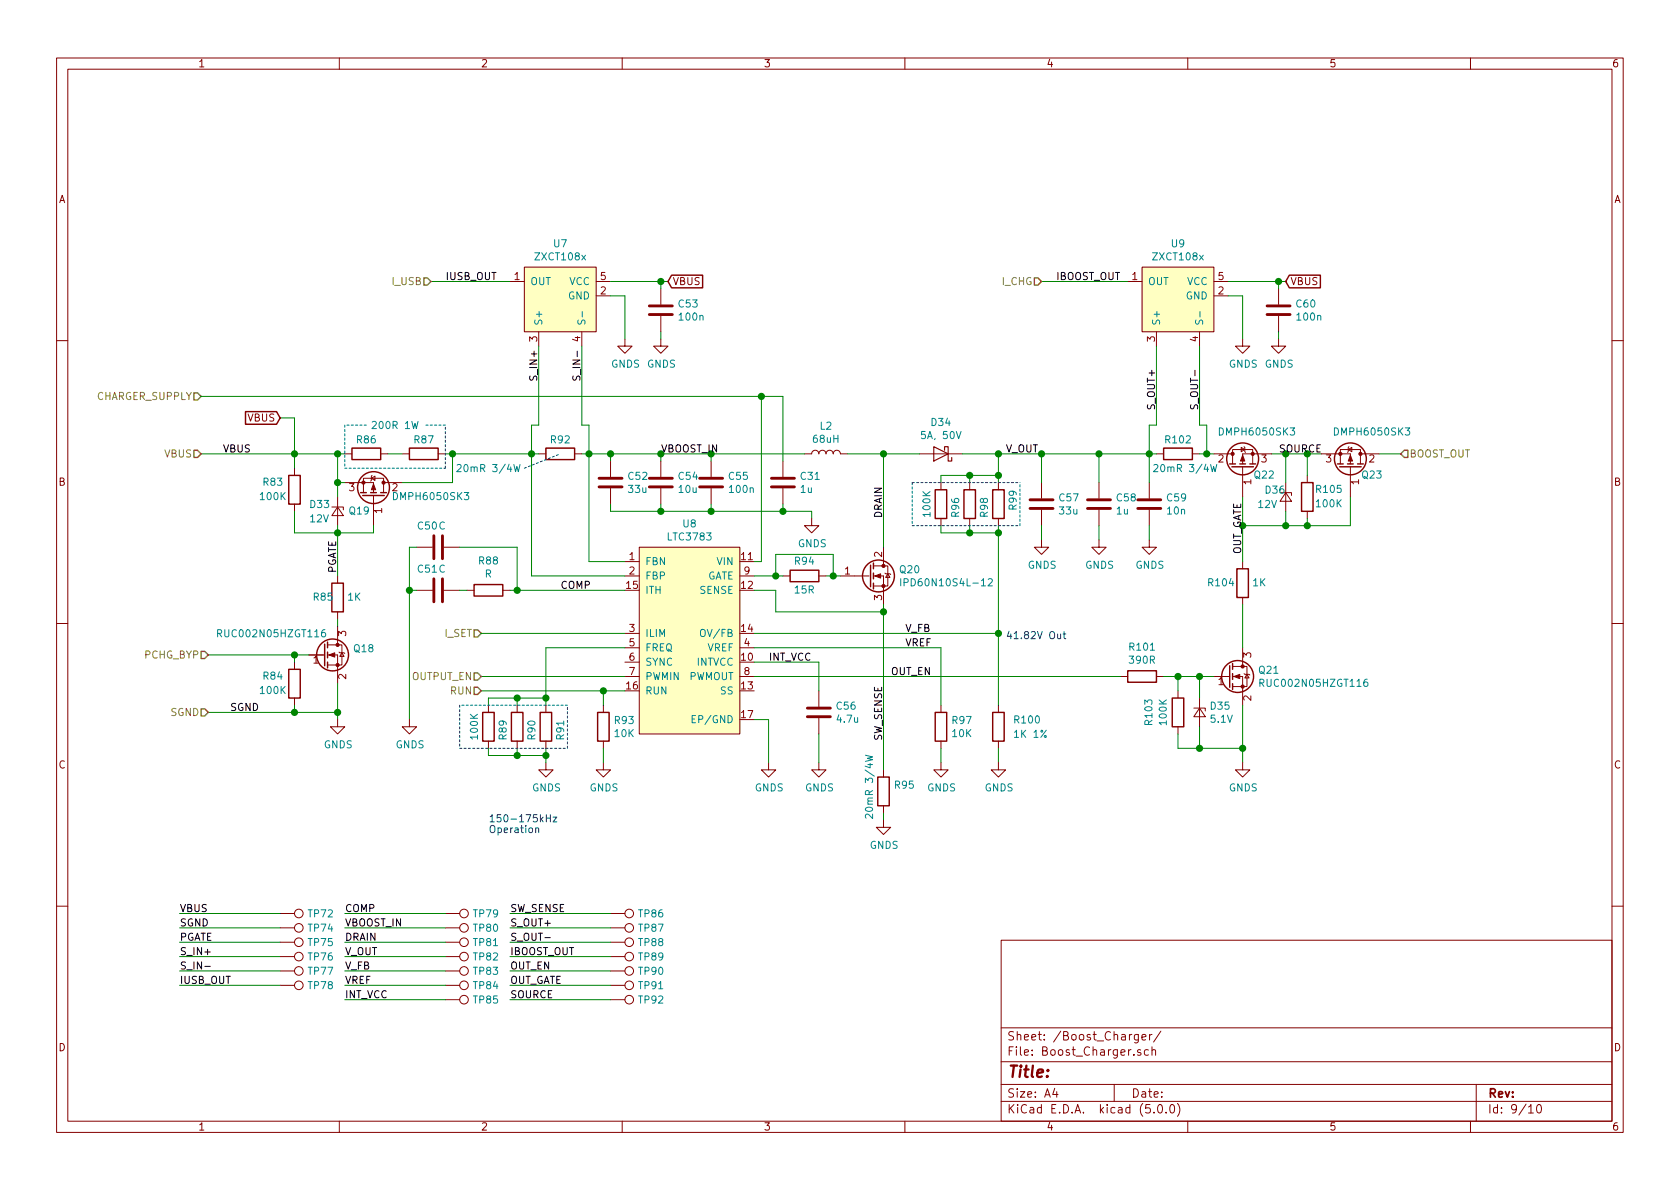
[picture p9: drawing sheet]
EESchema Schematic File Version 4
LIBS:FusIon Pack-cache
EELAYER 26 0
EELAYER END
$Descr A4 11693 8268
encoding utf-8
Sheet 9 10
Title ""
Date ""
Rev ""
Comp ""
Comment1 ""
Comment2 ""
Comment3 ""
Comment4 ""
$EndDescr
$Comp
L Regulator_Controller:LTC3783 U8
U 1 1
P 4750 4300
F 0 "U8" H 4800 4965 50  0000 C CNN
F 1 "LTC3783" H 4800 4874 50  0000 C CNN
F 2 "Package_SO:TSSOP-16-1EP_4.4x5mm_P0.65mm" H 4650 4400 50  0001 C CNN
F 3 "" H 4650 4400 50  0001 C CNN
	1    4750 4300
	1    0    0    -1  
$EndComp
$Comp
L Device:R R93
U 1 1
P 4200 5050
F 0 "R93" H 4270 5096 50  0000 L CNN
F 1 "10K" H 4270 5005 50  0000 L CNN
F 2 "Resistor_SMD:R_0805_2012Metric_Pad1.15x1.40mm_HandSolder" V 4130 5050 50  0001 C CNN
F 3 "~" H 4200 5050 50  0001 C CNN
	1    4200 5050
	1    0    0    -1  
$EndComp
Wire Wire Line
	3350 4800 4200 4800
Wire Wire Line
	4200 4900 4200 4800
Connection ~ 4200 4800
Wire Wire Line
	4200 4800 4350 4800
Text HLabel 3350 4800 0    50   Input ~ 0
RUN
Wire Wire Line
	3350 4700 4350 4700
Text HLabel 3350 4700 0    50   Input ~ 0
OUTPUT_EN
$Comp
L Device:C C56
U 1 1
P 5700 4950
F 0 "C56" H 5815 4996 50  0000 L CNN
F 1 "4.7u" H 5815 4905 50  0000 L CNN
F 2 "Capacitor_SMD:C_0805_2012Metric_Pad1.15x1.40mm_HandSolder" H 5738 4800 50  0001 C CNN
F 3 "~" H 5700 4950 50  0001 C CNN
	1    5700 4950
	1    0    0    -1  
$EndComp
Wire Wire Line
	5250 4600 5700 4600
Wire Wire Line
	5700 4600 5700 4800
$Comp
L Transistor_FET:IPD60N10S4L-12 Q20
U 1 1
P 6050 4000
F 0 "Q20" H 6255 4046 50  0000 L CNN
F 1 "IPD60N10S4L-12" H 6255 3955 50  0000 L CNN
F 2 "Package_TO_SOT_SMD:TO-252-2" H 6250 3925 50  0001 L CIN
F 3 "https://www.infineon.com/dgdl/Infineon-IPD60N10S4L_12-DS-v01_00-en.pdf?fileId=db3a3043372d5cc801374ffd51cd0505" V 6050 4000 50  0001 L CNN
	1    6050 4000
	1    0    0    -1  
$EndComp
$Comp
L Device:R R95
U 1 1
P 6150 5500
F 0 "R95" H 6220 5546 50  0000 L CNN
F 1 "20mR 3/4W" V 6050 5300 50  0000 L CNN
F 2 "Resistor_SMD:R_2512_6332Metric_Pad1.52x3.35mm_HandSolder" V 6080 5500 50  0001 C CNN
F 3 "~" H 6150 5500 50  0001 C CNN
	1    6150 5500
	1    0    0    -1  
$EndComp
Wire Wire Line
	6150 4200 6150 4250
Wire Wire Line
	6150 4250 5400 4250
Wire Wire Line
	5400 4250 5400 4100
Wire Wire Line
	5400 4100 5250 4100
Connection ~ 6150 4250
Wire Wire Line
	6150 4250 6150 5350
Wire Wire Line
	6150 5700 6150 5650
Wire Wire Line
	5250 4000 5400 4000
Wire Wire Line
	5750 4000 5800 4000
$Comp
L Device:R R94
U 1 1
P 5600 4000
F 0 "R94" V 5700 4000 50  0000 C CNN
F 1 "15R" V 5500 4000 50  0000 C CNN
F 2 "Resistor_SMD:R_0805_2012Metric_Pad1.15x1.40mm_HandSolder" V 5530 4000 50  0001 C CNN
F 3 "~" H 5600 4000 50  0001 C CNN
	1    5600 4000
	0    -1   -1   0   
$EndComp
Wire Wire Line
	5400 4000 5400 3850
Wire Wire Line
	5400 3850 5800 3850
Wire Wire Line
	5800 3850 5800 4000
Connection ~ 5400 4000
Wire Wire Line
	5400 4000 5450 4000
Connection ~ 5800 4000
Wire Wire Line
	5800 4000 5850 4000
$Comp
L Device:L L2
U 1 1
P 5750 3150
F 0 "L2" V 5940 3150 50  0000 C CNN
F 1 "68uH" V 5849 3150 50  0000 C CNN
F 2 "Inductor_THT:L_Axial_L31.75mm_D14.22mm_P36mm_Bourns" H 5750 3150 50  0001 C CNN
F 3 "~" H 5750 3150 50  0001 C CNN
	1    5750 3150
	0    -1   -1   0   
$EndComp
Wire Wire Line
	5900 3150 6150 3150
Wire Wire Line
	6150 3150 6150 3800
Wire Wire Line
	5250 3900 5300 3900
$Comp
L Device:R R92
U 1 1
P 3900 3150
F 0 "R92" V 3800 3150 50  0000 C CNN
F 1 "20mR 3/4W" V 4000 2650 50  0000 C CNN
F 2 "Resistor_SMD:R_2512_6332Metric_Pad1.52x3.35mm_HandSolder" V 3830 3150 50  0001 C CNN
F 3 "~" H 3900 3150 50  0001 C CNN
	1    3900 3150
	0    1    1    0   
$EndComp
Wire Wire Line
	4350 3900 4100 3900
Wire Wire Line
	4100 3900 4100 3150
Wire Wire Line
	4100 3150 4250 3150
Wire Wire Line
	4050 3150 4100 3150
Connection ~ 4100 3150
Wire Wire Line
	4350 4000 3700 4000
Wire Wire Line
	3700 4000 3700 3150
Wire Wire Line
	3700 3150 3750 3150
Text HLabel 3350 4400 0    50   Input ~ 0
I_SET
$Comp
L Transistor_FET:RUC002N05HZGT116 Q21
U 1 1
P 8550 4700
F 0 "Q21" H 8755 4746 50  0000 L CNN
F 1 "RUC002N05HZGT116" H 8755 4655 50  0000 L CNN
F 2 "Package_TO_SOT_SMD:SOT-23" H 8750 4625 50  0001 L CIN
F 3 "https://www.fairchildsemi.com/datasheets/2N/2N7000.pdf" H 8550 4700 50  0001 L CNN
	1    8550 4700
	1    0    0    -1  
$EndComp
$Comp
L Device:R R101
U 1 1
P 7950 4700
F 0 "R101" V 7743 4700 50  0000 C CNN
F 1 "390R" V 7834 4700 50  0000 C CNN
F 2 "Resistor_SMD:R_0805_2012Metric_Pad1.15x1.40mm_HandSolder" V 7880 4700 50  0001 C CNN
F 3 "~" H 7950 4700 50  0001 C CNN
	1    7950 4700
	0    1    1    0   
$EndComp
Wire Wire Line
	8100 4700 8200 4700
Wire Wire Line
	5250 4700 7800 4700
Wire Wire Line
	8650 5300 8650 5200
$Comp
L Device:C C57
U 1 1
P 7250 3500
F 0 "C57" H 7365 3546 50  0000 L CNN
F 1 "33u" H 7365 3455 50  0000 L CNN
F 2 "Capacitor_THT:CP_Radial_D8.0mm_P3.50mm" H 7288 3350 50  0001 C CNN
F 3 "~" H 7250 3500 50  0001 C CNN
	1    7250 3500
	1    0    0    -1  
$EndComp
$Comp
L Device:C C58
U 1 1
P 7650 3500
F 0 "C58" H 7765 3546 50  0000 L CNN
F 1 "1u" H 7765 3455 50  0000 L CNN
F 2 "Capacitor_SMD:C_0805_2012Metric_Pad1.15x1.40mm_HandSolder" H 7688 3350 50  0001 C CNN
F 3 "~" H 7650 3500 50  0001 C CNN
	1    7650 3500
	1    0    0    -1  
$EndComp
$Comp
L Device:C C59
U 1 1
P 8000 3500
F 0 "C59" H 8115 3546 50  0000 L CNN
F 1 "10n" H 8115 3455 50  0000 L CNN
F 2 "Capacitor_SMD:C_0805_2012Metric_Pad1.15x1.40mm_HandSolder" H 8038 3350 50  0001 C CNN
F 3 "~" H 8000 3500 50  0001 C CNN
	1    8000 3500
	1    0    0    -1  
$EndComp
Wire Wire Line
	7250 3150 7250 3350
Wire Wire Line
	8000 3350 8000 3150
Wire Wire Line
	7250 3150 7650 3150
Wire Wire Line
	7650 3350 7650 3150
Connection ~ 7650 3150
Wire Wire Line
	7650 3150 8000 3150
Wire Wire Line
	8000 3750 8000 3650
Wire Wire Line
	7650 3750 7650 3650
Wire Wire Line
	7250 3750 7250 3650
$Comp
L Device:D_Schottky D34
U 1 1
P 6550 3150
F 0 "D34" H 6550 2934 50  0000 C CNN
F 1 "5A, 50V" H 6550 3025 50  0000 C CNN
F 2 "Diode_SMD:D_SMA" H 6550 3150 50  0001 C CNN
F 3 "~" H 6550 3150 50  0001 C CNN
	1    6550 3150
	-1   0    0    1   
$EndComp
Wire Wire Line
	6150 3150 6400 3150
Connection ~ 6150 3150
Wire Wire Line
	6700 3150 6950 3150
Connection ~ 7250 3150
$Comp
L Device:R R86
U 1 1
P 2550 3150
F 0 "R86" V 2450 3150 50  0000 C CNN
F 1 "200R 1W" V 2350 3350 50  0000 C CNN
F 2 "Resistor_SMD:R_2512_6332Metric_Pad1.52x3.35mm_HandSolder" V 2480 3150 50  0001 C CNN
F 3 "~" H 2550 3150 50  0001 C CNN
	1    2550 3150
	0    1    1    0   
$EndComp
Connection ~ 3700 3150
Wire Wire Line
	5250 5000 5350 5000
$Comp
L Device:C C52
U 1 1
P 4250 3350
F 0 "C52" H 4365 3396 50  0000 L CNN
F 1 "33u" H 4365 3305 50  0000 L CNN
F 2 "Capacitor_THT:CP_Radial_D8.0mm_P3.50mm" H 4288 3200 50  0001 C CNN
F 3 "~" H 4250 3350 50  0001 C CNN
	1    4250 3350
	1    0    0    -1  
$EndComp
$Comp
L Device:C C54
U 1 1
P 4600 3350
F 0 "C54" H 4715 3396 50  0000 L CNN
F 1 "10u" H 4715 3305 50  0000 L CNN
F 2 "Capacitor_SMD:C_1206_3216Metric_Pad1.42x1.75mm_HandSolder" H 4638 3200 50  0001 C CNN
F 3 "~" H 4600 3350 50  0001 C CNN
	1    4600 3350
	1    0    0    -1  
$EndComp
$Comp
L Device:C C55
U 1 1
P 4950 3350
F 0 "C55" H 5065 3396 50  0000 L CNN
F 1 "100n" H 5065 3305 50  0000 L CNN
F 2 "Capacitor_SMD:C_0805_2012Metric_Pad1.15x1.40mm_HandSolder" H 4988 3200 50  0001 C CNN
F 3 "~" H 4950 3350 50  0001 C CNN
	1    4950 3350
	1    0    0    -1  
$EndComp
Wire Wire Line
	4250 3150 4250 3200
Connection ~ 4250 3150
Wire Wire Line
	4250 3150 4600 3150
Wire Wire Line
	4600 3150 4600 3200
Connection ~ 4600 3150
Wire Wire Line
	4600 3150 4950 3150
Wire Wire Line
	4950 3150 4950 3200
Connection ~ 4950 3150
Wire Wire Line
	4250 3500 4250 3550
Wire Wire Line
	4250 3550 4600 3550
Wire Wire Line
	5650 3550 5650 3600
Wire Wire Line
	4950 3550 4950 3500
Connection ~ 4950 3550
Wire Wire Line
	4950 3550 5450 3550
Wire Wire Line
	4600 3550 4600 3500
Connection ~ 4600 3550
Wire Wire Line
	4600 3550 4950 3550
Wire Wire Line
	3350 4400 4350 4400
$Comp
L Device:R R99
U 1 1
P 6950 3500
F 0 "R99" V 7050 3450 50  0000 L CNN
F 1 "100K" V 6450 3400 50  0000 L CNN
F 2 "Resistor_SMD:R_0805_2012Metric_Pad1.15x1.40mm_HandSolder" V 6880 3500 50  0001 C CNN
F 3 "~" H 6950 3500 50  0001 C CNN
	1    6950 3500
	1    0    0    -1  
$EndComp
Wire Wire Line
	6950 3150 6950 3300
Connection ~ 6950 3150
Wire Wire Line
	6950 3150 7250 3150
$Comp
L Device:R R100
U 1 1
P 6950 5050
F 0 "R100" H 7050 5100 50  0000 L CNN
F 1 "1K 1%" H 7050 5000 50  0000 L CNN
F 2 "Resistor_SMD:R_0805_2012Metric_Pad1.15x1.40mm_HandSolder" V 6880 5050 50  0001 C CNN
F 3 "~" H 6950 5050 50  0001 C CNN
	1    6950 5050
	1    0    0    -1  
$EndComp
Wire Wire Line
	6950 5300 6950 5200
Wire Wire Line
	6950 4900 6950 4400
Wire Wire Line
	5250 4400 6950 4400
Connection ~ 6950 4400
Wire Wire Line
	6950 4400 6950 3700
$Comp
L Device:R R91
U 1 1
P 3800 5050
F 0 "R91" V 3900 4950 50  0000 L CNN
F 1 "100K" V 3300 4950 50  0000 L CNN
F 2 "Resistor_SMD:R_0805_2012Metric_Pad1.15x1.40mm_HandSolder" V 3730 5050 50  0001 C CNN
F 3 "~" H 3800 5050 50  0001 C CNN
	1    3800 5050
	1    0    0    -1  
$EndComp
Wire Wire Line
	3800 4900 3800 4850
Wire Wire Line
	3800 4500 4350 4500
Wire Wire Line
	3800 5250 3800 5200
Text Notes 3400 5800 0    50   ~ 0
150-175kHz\nOperation
$Comp
L Device:D_Zener_Small D35
U 1 1
P 8350 4950
F 0 "D35" V 8304 5018 50  0000 L CNN
F 1 "5.1V" V 8395 5018 50  0000 L CNN
F 2 "Diode_SMD:D_SOD-323_HandSoldering" V 8350 4950 50  0001 C CNN
F 3 "~" V 8350 4950 50  0001 C CNN
	1    8350 4950
	0    1    1    0   
$EndComp
$Comp
L Device:R R103
U 1 1
P 8200 4950
F 0 "R103" V 8400 4950 50  0000 C CNN
F 1 "100K" V 8300 4950 50  0000 C CNN
F 2 "Resistor_SMD:R_0805_2012Metric_Pad1.15x1.40mm_HandSolder" V 8130 4950 50  0001 C CNN
F 3 "~" H 8200 4950 50  0001 C CNN
	1    8200 4950
	-1   0    0    1   
$EndComp
Wire Wire Line
	8200 4800 8200 4700
Connection ~ 8200 4700
Wire Wire Line
	8200 4700 8350 4700
Wire Wire Line
	8350 4850 8350 4700
Connection ~ 8350 4700
Wire Wire Line
	8350 4700 8450 4700
Wire Wire Line
	8350 5050 8350 5200
Wire Wire Line
	8350 5200 8650 5200
Connection ~ 8650 5200
Wire Wire Line
	8650 5200 8650 4900
Wire Wire Line
	8200 5100 8200 5200
Wire Wire Line
	8200 5200 8350 5200
Connection ~ 8350 5200
Text Notes 7000 4450 0    50   ~ 0
41.82V Out\n
$Comp
L Device:R R102
U 1 1
P 8200 3150
F 0 "R102" V 8100 3150 50  0000 C CNN
F 1 "20mR 3/4W" V 8300 3200 50  0000 C CNN
F 2 "Resistor_SMD:R_2512_6332Metric_Pad1.52x3.35mm_HandSolder" V 8130 3150 50  0001 C CNN
F 3 "~" H 8200 3150 50  0001 C CNN
	1    8200 3150
	0    1    1    0   
$EndComp
Wire Wire Line
	8050 3150 8000 3150
Connection ~ 8000 3150
$Comp
L Device:R R97
U 1 1
P 6550 5050
F 0 "R97" H 6620 5096 50  0000 L CNN
F 1 "10K" H 6620 5005 50  0000 L CNN
F 2 "Resistor_SMD:R_0805_2012Metric_Pad1.15x1.40mm_HandSolder" V 6480 5050 50  0001 C CNN
F 3 "~" H 6550 5050 50  0001 C CNN
	1    6550 5050
	1    0    0    -1  
$EndComp
Wire Wire Line
	5250 4500 6550 4500
Wire Wire Line
	6550 4500 6550 4900
Wire Wire Line
	6550 5300 6550 5200
$Comp
L Device:R R88
U 1 1
P 3400 4100
F 0 "R88" V 3193 4100 50  0000 C CNN
F 1 "R" V 3284 4100 50  0000 C CNN
F 2 "Resistor_SMD:R_0805_2012Metric_Pad1.15x1.40mm_HandSolder" V 3330 4100 50  0001 C CNN
F 3 "~" H 3400 4100 50  0001 C CNN
	1    3400 4100
	0    1    1    0   
$EndComp
$Comp
L Device:C C50
U 1 1
P 3050 3800
F 0 "C50" V 2900 3650 50  0000 L CNN
F 1 "C" V 2900 3800 50  0000 L CNN
F 2 "Capacitor_SMD:C_1206_3216Metric_Pad1.42x1.75mm_HandSolder" H 3088 3650 50  0001 C CNN
F 3 "~" H 3050 3800 50  0001 C CNN
	1    3050 3800
	0    1    1    0   
$EndComp
$Comp
L Device:C C51
U 1 1
P 3050 4100
F 0 "C51" V 2900 3950 50  0000 L CNN
F 1 "C" V 2900 4100 50  0000 L CNN
F 2 "Capacitor_SMD:C_1206_3216Metric_Pad1.42x1.75mm_HandSolder" H 3088 3950 50  0001 C CNN
F 3 "~" H 3050 4100 50  0001 C CNN
	1    3050 4100
	0    1    1    0   
$EndComp
Wire Wire Line
	3550 4100 3600 4100
Wire Wire Line
	3200 3800 3600 3800
Wire Wire Line
	3600 3800 3600 4100
Connection ~ 3600 4100
Wire Wire Line
	3600 4100 4350 4100
Wire Wire Line
	3200 4100 3250 4100
Wire Wire Line
	2900 4100 2850 4100
Wire Wire Line
	2850 4100 2850 3800
Wire Wire Line
	2850 3800 2900 3800
Wire Wire Line
	2850 5000 2850 4100
Connection ~ 2850 4100
$Comp
L Transistor_FET:IRF5210 Q19
U 1 1
P 2600 3450
F 0 "Q19" V 2500 3350 50  0000 C CNN
F 1 "DMPH6050SK3" V 2600 3850 50  0000 C CNN
F 2 "Package_TO_SOT_SMD:TO-252-2" H 2800 3375 50  0001 L CIN
F 3 "https://www.diodes.com/assets/Datasheets/DMPH6050SK3.pdf" H 2600 3450 50  0001 L CNN
	1    2600 3450
	0    1    -1   0   
$EndComp
Wire Wire Line
	2800 3350 3150 3350
Wire Wire Line
	3150 3350 3150 3150
Wire Wire Line
	3150 3150 3700 3150
Wire Wire Line
	2400 3350 2350 3350
Wire Wire Line
	2350 3350 2350 3150
Connection ~ 2350 3150
Wire Wire Line
	2350 3150 2400 3150
$Comp
L Device:D_Zener_Small D33
U 1 1
P 2350 3550
F 0 "D33" V 2300 3350 50  0000 L CNN
F 1 "12V" V 2400 3350 50  0000 L CNN
F 2 "Diode_SMD:D_SOD-323_HandSoldering" V 2350 3550 50  0001 C CNN
F 3 "~" V 2350 3550 50  0001 C CNN
	1    2350 3550
	0    1    1    0   
$EndComp
Wire Wire Line
	2350 3350 2350 3450
Connection ~ 2350 3350
Wire Wire Line
	2600 3700 2600 3650
$Comp
L Transistor_FET:RUC002N05HZGT116 Q18
U 1 1
P 2250 4550
F 0 "Q18" H 2455 4596 50  0000 L CNN
F 1 "RUC002N05HZGT116" H 1500 4700 50  0000 L CNN
F 2 "Package_TO_SOT_SMD:SOT-23" H 2450 4475 50  0001 L CIN
F 3 "https://www.fairchildsemi.com/datasheets/2N/2N7000.pdf" H 2250 4550 50  0001 L CNN
	1    2250 4550
	1    0    0    -1  
$EndComp
$Comp
L Device:R R85
U 1 1
P 2350 4150
F 0 "R85" H 2450 4150 50  0000 C CNN
F 1 "1K" H 2234 4150 50  0000 C CNN
F 2 "Resistor_SMD:R_0805_2012Metric_Pad1.15x1.40mm_HandSolder" V 2280 4150 50  0001 C CNN
F 3 "~" H 2350 4150 50  0001 C CNN
	1    2350 4150
	-1   0    0    1   
$EndComp
Wire Wire Line
	2350 4350 2350 4300
$Comp
L Device:R R83
U 1 1
P 2050 3400
F 0 "R83" H 2200 3350 50  0000 C CNN
F 1 "100K" H 2200 3450 50  0000 C CNN
F 2 "Resistor_SMD:R_0805_2012Metric_Pad1.15x1.40mm_HandSolder" V 1980 3400 50  0001 C CNN
F 3 "~" H 2050 3400 50  0001 C CNN
	1    2050 3400
	-1   0    0    1   
$EndComp
Wire Wire Line
	2050 3150 2350 3150
Wire Wire Line
	2050 3150 2050 3250
Wire Wire Line
	2050 3550 2050 3700
Wire Wire Line
	2350 5000 2350 4950
Wire Wire Line
	1400 3150 2050 3150
Connection ~ 2050 3150
$Comp
L Device:R R84
U 1 1
P 2050 4750
F 0 "R84" H 2200 4700 50  0000 C CNN
F 1 "100K" H 2200 4800 50  0000 C CNN
F 2 "Resistor_SMD:R_0805_2012Metric_Pad1.15x1.40mm_HandSolder" V 1980 4750 50  0001 C CNN
F 3 "~" H 2050 4750 50  0001 C CNN
	1    2050 4750
	-1   0    0    1   
$EndComp
Wire Wire Line
	2350 4950 2050 4950
Connection ~ 2350 4950
Wire Wire Line
	2350 4950 2350 4750
Wire Wire Line
	2050 4900 2050 4950
Connection ~ 2050 4950
Wire Wire Line
	2050 4950 1450 4950
Wire Wire Line
	2050 4600 2050 4550
Wire Wire Line
	2050 4550 2150 4550
Wire Wire Line
	1450 4550 2050 4550
Connection ~ 2050 4550
Text HLabel 1400 3150 0    50   Input ~ 0
VBUS
Text HLabel 1450 4550 0    50   Input ~ 0
PCHG_BYP
Wire Wire Line
	8850 3150 8950 3150
Wire Wire Line
	8350 3150 8400 3150
$Comp
L Device:D_Zener_Small D36
U 1 1
P 8950 3450
F 0 "D36" V 8900 3300 50  0000 L CNN
F 1 "12V" V 9000 3250 50  0000 L CNN
F 2 "Diode_SMD:D_SOD-323_HandSoldering" V 8950 3450 50  0001 C CNN
F 3 "~" V 8950 3450 50  0001 C CNN
	1    8950 3450
	0    1    1    0   
$EndComp
$Comp
L Device:R R105
U 1 1
P 9100 3450
F 0 "R105" H 9250 3400 50  0000 C CNN
F 1 "100K" H 9250 3500 50  0000 C CNN
F 2 "Resistor_SMD:R_0805_2012Metric_Pad1.15x1.40mm_HandSolder" V 9030 3450 50  0001 C CNN
F 3 "~" H 9100 3450 50  0001 C CNN
	1    9100 3450
	1    0    0    1   
$EndComp
Wire Wire Line
	8950 3350 8950 3150
Connection ~ 8950 3150
Wire Wire Line
	8950 3150 9100 3150
Wire Wire Line
	9100 3300 9100 3150
Connection ~ 9100 3150
Wire Wire Line
	9100 3150 9200 3150
Wire Wire Line
	8950 3550 8950 3650
Wire Wire Line
	8950 3650 9100 3650
Wire Wire Line
	9100 3650 9100 3600
Wire Wire Line
	8650 3450 8650 3650
Wire Wire Line
	8650 3650 8950 3650
Connection ~ 8950 3650
Wire Wire Line
	9100 3650 9400 3650
Wire Wire Line
	9400 3650 9400 3450
Connection ~ 9100 3650
$Comp
L Device:R R104
U 1 1
P 8650 4050
F 0 "R104" H 8800 4050 50  0000 C CNN
F 1 "1K" H 8534 4050 50  0000 C CNN
F 2 "Resistor_SMD:R_0805_2012Metric_Pad1.15x1.40mm_HandSolder" V 8580 4050 50  0001 C CNN
F 3 "~" H 8650 4050 50  0001 C CNN
	1    8650 4050
	-1   0    0    1   
$EndComp
Wire Wire Line
	8650 3900 8650 3650
Connection ~ 8650 3650
Wire Wire Line
	8650 4200 8650 4500
Wire Wire Line
	9750 3150 9600 3150
Text HLabel 9750 3150 2    50   Input ~ 0
BOOST_OUT
$Comp
L Amplifier_Current:ZXCT108x U7
U 1 1
P 3900 2100
F 0 "U7" H 3900 2515 50  0000 C CNN
F 1 "ZXCT108x" H 3900 2424 50  0000 C CNN
F 2 "Package_TO_SOT_SMD:SOT-23-5_HandSoldering" H 3900 2100 50  0001 C CNN
F 3 "https://www.diodes.com/assets/Datasheets/ZXCT1082_87.pdf" H 3900 2100 50  0001 C CNN
	1    3900 2100
	1    0    0    -1  
$EndComp
$Comp
L Amplifier_Current:ZXCT108x U9
U 1 1
P 8200 2100
F 0 "U9" H 8200 2515 50  0000 C CNN
F 1 "ZXCT108x" H 8200 2424 50  0000 C CNN
F 2 "Package_TO_SOT_SMD:SOT-23-5_HandSoldering" H 8200 2100 50  0001 C CNN
F 3 "https://www.diodes.com/assets/Datasheets/ZXCT1082_87.pdf" H 8200 2100 50  0001 C CNN
	1    8200 2100
	1    0    0    -1  
$EndComp
Wire Wire Line
	8000 3150 8000 2950
Wire Wire Line
	8000 2950 8050 2950
Wire Wire Line
	8050 2950 8050 2400
Wire Wire Line
	8400 3150 8400 2950
Wire Wire Line
	8400 2950 8350 2950
Wire Wire Line
	8350 2950 8350 2400
Connection ~ 8400 3150
Wire Wire Line
	8400 3150 8450 3150
Wire Wire Line
	4050 2950 4050 2400
Wire Wire Line
	3750 2950 3750 2400
$Comp
L power:GNDS #PWR082
U 1 1
P 4350 2350
F 0 "#PWR082" H 4350 2100 50  0001 C CNN
F 1 "GNDS" H 4355 2177 50  0000 C CNN
F 2 "" H 4350 2350 50  0001 C CNN
F 3 "" H 4350 2350 50  0001 C CNN
	1    4350 2350
	1    0    0    -1  
$EndComp
$Comp
L power:GNDS #PWR093
U 1 1
P 8650 2350
F 0 "#PWR093" H 8650 2100 50  0001 C CNN
F 1 "GNDS" H 8655 2177 50  0000 C CNN
F 2 "" H 8650 2350 50  0001 C CNN
F 3 "" H 8650 2350 50  0001 C CNN
	1    8650 2350
	1    0    0    -1  
$EndComp
Wire Wire Line
	4250 2050 4350 2050
Wire Wire Line
	4350 2050 4350 2350
Wire Wire Line
	8550 2050 8650 2050
Wire Wire Line
	8650 2050 8650 2350
Wire Wire Line
	1950 2900 2050 2900
Wire Wire Line
	2050 2900 2050 3150
Text GLabel 1950 2900 0    50   Input ~ 0
VBUS
Wire Wire Line
	4650 1950 4600 1950
Wire Wire Line
	8950 1950 8900 1950
Text GLabel 8950 1950 2    50   Input ~ 0
VBUS
Text GLabel 4650 1950 2    50   Input ~ 0
VBUS
$Comp
L Device:C C53
U 1 1
P 4600 2150
F 0 "C53" H 4715 2196 50  0000 L CNN
F 1 "100n" H 4715 2105 50  0000 L CNN
F 2 "Capacitor_SMD:C_0805_2012Metric_Pad1.15x1.40mm_HandSolder" H 4638 2000 50  0001 C CNN
F 3 "~" H 4600 2150 50  0001 C CNN
	1    4600 2150
	1    0    0    -1  
$EndComp
$Comp
L Device:C C60
U 1 1
P 8900 2150
F 0 "C60" H 9015 2196 50  0000 L CNN
F 1 "100n" H 9015 2105 50  0000 L CNN
F 2 "Capacitor_SMD:C_0805_2012Metric_Pad1.15x1.40mm_HandSolder" H 8938 2000 50  0001 C CNN
F 3 "~" H 8900 2150 50  0001 C CNN
	1    8900 2150
	1    0    0    -1  
$EndComp
Wire Wire Line
	8900 2000 8900 1950
Connection ~ 8900 1950
Wire Wire Line
	8900 1950 8550 1950
Wire Wire Line
	4600 2000 4600 1950
Connection ~ 4600 1950
Wire Wire Line
	4600 1950 4250 1950
$Comp
L power:GNDS #PWR095
U 1 1
P 8900 2350
F 0 "#PWR095" H 8900 2100 50  0001 C CNN
F 1 "GNDS" H 8905 2177 50  0000 C CNN
F 2 "" H 8900 2350 50  0001 C CNN
F 3 "" H 8900 2350 50  0001 C CNN
	1    8900 2350
	1    0    0    -1  
$EndComp
Wire Wire Line
	8900 2350 8900 2300
$Comp
L power:GNDS #PWR083
U 1 1
P 4600 2350
F 0 "#PWR083" H 4600 2100 50  0001 C CNN
F 1 "GNDS" H 4605 2177 50  0000 C CNN
F 2 "" H 4600 2350 50  0001 C CNN
F 3 "" H 4600 2350 50  0001 C CNN
	1    4600 2350
	1    0    0    -1  
$EndComp
Wire Wire Line
	4600 2350 4600 2300
Wire Wire Line
	3000 1950 3550 1950
Wire Wire Line
	7250 1950 7850 1950
Text HLabel 3000 1950 0    50   Input ~ 0
I_USB
Text HLabel 7250 1950 0    50   Input ~ 0
I_CHG
$Comp
L power:GNDS #PWR077
U 1 1
P 2350 5000
F 0 "#PWR077" H 2350 4750 50  0001 C CNN
F 1 "GNDS" H 2355 4827 50  0000 C CNN
F 2 "" H 2350 5000 50  0001 C CNN
F 3 "" H 2350 5000 50  0001 C CNN
	1    2350 5000
	1    0    0    -1  
$EndComp
Text HLabel 1450 4950 0    50   Input ~ 0
SGND
Wire Wire Line
	3700 3150 3700 2950
Wire Wire Line
	3700 2950 3750 2950
Wire Wire Line
	4100 3150 4100 2950
Wire Wire Line
	4100 2950 4050 2950
Wire Notes Line
	3650 3250 3900 3150
Text Label 1550 3150 0    50   ~ 0
VBUS
Text Label 2350 3750 3    50   ~ 0
PGATE
Wire Wire Line
	2350 3650 2350 3700
Wire Wire Line
	2050 3700 2350 3700
Connection ~ 2350 3700
Wire Wire Line
	2350 3700 2350 4000
Wire Wire Line
	2350 3700 2600 3700
Text Label 3750 2650 1    50   ~ 0
S_IN+
Text Label 4050 2650 1    50   ~ 0
S_IN-
Text Label 3100 1950 0    50   ~ 0
IUSB_OUT
Text Label 4600 3150 0    50   ~ 0
VBOOST_IN
Text Label 6150 3600 1    50   ~ 0
DRAIN
Text Label 6150 5150 1    50   ~ 0
SW_SENSE
Text Label 6300 4400 0    50   ~ 0
V_FB
Text Label 7000 3150 0    50   ~ 0
V_OUT
Text Label 8050 2850 1    50   ~ 0
S_OUT+
Text Label 8350 2850 1    50   ~ 0
S_OUT-
Text Label 7350 1950 0    50   ~ 0
IBOOST_OUT
Text Label 6300 4500 0    50   ~ 0
VREF
Text Label 5350 4600 0    50   ~ 0
INT_VCC
Text Label 6200 4700 0    50   ~ 0
OUT_EN
Text Label 8650 3850 1    50   ~ 0
OUT_GATE
Text Label 8900 3150 0    50   ~ 0
SOURCE
Text Label 1600 4950 0    50   ~ 0
SGND
Text Label 3900 4100 0    50   ~ 0
COMP
$Comp
L Connector:TestPoint TP72
U 1 1
P 1950 6350
F 0 "TP72" V 1950 6538 50  0000 L CNN
F 1 "TestPoint" V 1995 6538 50  0001 L CNN
F 2 "TestPoint:TestPoint_Pad_D2.0mm" H 2150 6350 50  0001 C CNN
F 3 "~" H 2150 6350 50  0001 C CNN
	1    1950 6350
	0    1    1    0   
$EndComp
$Comp
L Connector:TestPoint TP74
U 1 1
P 1950 6450
F 0 "TP74" V 1950 6638 50  0000 L CNN
F 1 "TestPoint" V 1995 6638 50  0001 L CNN
F 2 "TestPoint:TestPoint_Pad_D2.0mm" H 2150 6450 50  0001 C CNN
F 3 "~" H 2150 6450 50  0001 C CNN
	1    1950 6450
	0    1    1    0   
$EndComp
$Comp
L Connector:TestPoint TP75
U 1 1
P 1950 6550
F 0 "TP75" V 1950 6738 50  0000 L CNN
F 1 "TestPoint" V 1995 6738 50  0001 L CNN
F 2 "TestPoint:TestPoint_Pad_D2.0mm" H 2150 6550 50  0001 C CNN
F 3 "~" H 2150 6550 50  0001 C CNN
	1    1950 6550
	0    1    1    0   
$EndComp
$Comp
L Connector:TestPoint TP76
U 1 1
P 1950 6650
F 0 "TP76" V 1950 6838 50  0000 L CNN
F 1 "TestPoint" V 1995 6838 50  0001 L CNN
F 2 "TestPoint:TestPoint_Pad_D2.0mm" H 2150 6650 50  0001 C CNN
F 3 "~" H 2150 6650 50  0001 C CNN
	1    1950 6650
	0    1    1    0   
$EndComp
$Comp
L Connector:TestPoint TP77
U 1 1
P 1950 6750
F 0 "TP77" V 1950 6938 50  0000 L CNN
F 1 "TestPoint" V 1995 6938 50  0001 L CNN
F 2 "TestPoint:TestPoint_Pad_D2.0mm" H 2150 6750 50  0001 C CNN
F 3 "~" H 2150 6750 50  0001 C CNN
	1    1950 6750
	0    1    1    0   
$EndComp
$Comp
L Connector:TestPoint TP78
U 1 1
P 1950 6850
F 0 "TP78" V 1950 7038 50  0000 L CNN
F 1 "TestPoint" V 1995 7038 50  0001 L CNN
F 2 "TestPoint:TestPoint_Pad_D2.0mm" H 2150 6850 50  0001 C CNN
F 3 "~" H 2150 6850 50  0001 C CNN
	1    1950 6850
	0    1    1    0   
$EndComp
Wire Wire Line
	1250 6350 1950 6350
Wire Wire Line
	1250 6450 1950 6450
Wire Wire Line
	1250 6550 1950 6550
Wire Wire Line
	1250 6650 1950 6650
Wire Wire Line
	1250 6750 1950 6750
Wire Wire Line
	1250 6850 1950 6850
$Comp
L Connector:TestPoint TP79
U 1 1
P 3100 6350
F 0 "TP79" V 3100 6538 50  0000 L CNN
F 1 "TestPoint" V 3145 6538 50  0001 L CNN
F 2 "TestPoint:TestPoint_Pad_D2.0mm" H 3300 6350 50  0001 C CNN
F 3 "~" H 3300 6350 50  0001 C CNN
	1    3100 6350
	0    1    1    0   
$EndComp
$Comp
L Connector:TestPoint TP80
U 1 1
P 3100 6450
F 0 "TP80" V 3100 6638 50  0000 L CNN
F 1 "TestPoint" V 3145 6638 50  0001 L CNN
F 2 "TestPoint:TestPoint_Pad_D2.0mm" H 3300 6450 50  0001 C CNN
F 3 "~" H 3300 6450 50  0001 C CNN
	1    3100 6450
	0    1    1    0   
$EndComp
$Comp
L Connector:TestPoint TP81
U 1 1
P 3100 6550
F 0 "TP81" V 3100 6738 50  0000 L CNN
F 1 "TestPoint" V 3145 6738 50  0001 L CNN
F 2 "TestPoint:TestPoint_Pad_D2.0mm" H 3300 6550 50  0001 C CNN
F 3 "~" H 3300 6550 50  0001 C CNN
	1    3100 6550
	0    1    1    0   
$EndComp
$Comp
L Connector:TestPoint TP82
U 1 1
P 3100 6650
F 0 "TP82" V 3100 6838 50  0000 L CNN
F 1 "TestPoint" V 3145 6838 50  0001 L CNN
F 2 "TestPoint:TestPoint_Pad_D2.0mm" H 3300 6650 50  0001 C CNN
F 3 "~" H 3300 6650 50  0001 C CNN
	1    3100 6650
	0    1    1    0   
$EndComp
$Comp
L Connector:TestPoint TP83
U 1 1
P 3100 6750
F 0 "TP83" V 3100 6938 50  0000 L CNN
F 1 "TestPoint" V 3145 6938 50  0001 L CNN
F 2 "TestPoint:TestPoint_Pad_D2.0mm" H 3300 6750 50  0001 C CNN
F 3 "~" H 3300 6750 50  0001 C CNN
	1    3100 6750
	0    1    1    0   
$EndComp
$Comp
L Connector:TestPoint TP84
U 1 1
P 3100 6850
F 0 "TP84" V 3100 7038 50  0000 L CNN
F 1 "TestPoint" V 3145 7038 50  0001 L CNN
F 2 "TestPoint:TestPoint_Pad_D2.0mm" H 3300 6850 50  0001 C CNN
F 3 "~" H 3300 6850 50  0001 C CNN
	1    3100 6850
	0    1    1    0   
$EndComp
$Comp
L Connector:TestPoint TP85
U 1 1
P 3100 6950
F 0 "TP85" V 3100 7138 50  0000 L CNN
F 1 "TestPoint" V 3145 7138 50  0001 L CNN
F 2 "TestPoint:TestPoint_Pad_D2.0mm" H 3300 6950 50  0001 C CNN
F 3 "~" H 3300 6950 50  0001 C CNN
	1    3100 6950
	0    1    1    0   
$EndComp
Wire Wire Line
	2400 6350 3100 6350
Wire Wire Line
	2400 6450 3100 6450
Wire Wire Line
	2400 6550 3100 6550
Wire Wire Line
	2400 6650 3100 6650
Wire Wire Line
	2400 6750 3100 6750
Wire Wire Line
	2400 6850 3100 6850
Wire Wire Line
	2400 6950 3100 6950
$Comp
L Connector:TestPoint TP86
U 1 1
P 4250 6350
F 0 "TP86" V 4250 6538 50  0000 L CNN
F 1 "TestPoint" V 4295 6538 50  0001 L CNN
F 2 "TestPoint:TestPoint_Pad_D2.0mm" H 4450 6350 50  0001 C CNN
F 3 "~" H 4450 6350 50  0001 C CNN
	1    4250 6350
	0    1    1    0   
$EndComp
$Comp
L Connector:TestPoint TP87
U 1 1
P 4250 6450
F 0 "TP87" V 4250 6638 50  0000 L CNN
F 1 "TestPoint" V 4295 6638 50  0001 L CNN
F 2 "TestPoint:TestPoint_Pad_D2.0mm" H 4450 6450 50  0001 C CNN
F 3 "~" H 4450 6450 50  0001 C CNN
	1    4250 6450
	0    1    1    0   
$EndComp
$Comp
L Connector:TestPoint TP88
U 1 1
P 4250 6550
F 0 "TP88" V 4250 6738 50  0000 L CNN
F 1 "TestPoint" V 4295 6738 50  0001 L CNN
F 2 "TestPoint:TestPoint_Pad_D2.0mm" H 4450 6550 50  0001 C CNN
F 3 "~" H 4450 6550 50  0001 C CNN
	1    4250 6550
	0    1    1    0   
$EndComp
$Comp
L Connector:TestPoint TP89
U 1 1
P 4250 6650
F 0 "TP89" V 4250 6838 50  0000 L CNN
F 1 "TestPoint" V 4295 6838 50  0001 L CNN
F 2 "TestPoint:TestPoint_Pad_D2.0mm" H 4450 6650 50  0001 C CNN
F 3 "~" H 4450 6650 50  0001 C CNN
	1    4250 6650
	0    1    1    0   
$EndComp
$Comp
L Connector:TestPoint TP90
U 1 1
P 4250 6750
F 0 "TP90" V 4250 6938 50  0000 L CNN
F 1 "TestPoint" V 4295 6938 50  0001 L CNN
F 2 "TestPoint:TestPoint_Pad_D2.0mm" H 4450 6750 50  0001 C CNN
F 3 "~" H 4450 6750 50  0001 C CNN
	1    4250 6750
	0    1    1    0   
$EndComp
$Comp
L Connector:TestPoint TP91
U 1 1
P 4250 6850
F 0 "TP91" V 4250 7038 50  0000 L CNN
F 1 "TestPoint" V 4295 7038 50  0001 L CNN
F 2 "TestPoint:TestPoint_Pad_D2.0mm" H 4450 6850 50  0001 C CNN
F 3 "~" H 4450 6850 50  0001 C CNN
	1    4250 6850
	0    1    1    0   
$EndComp
$Comp
L Connector:TestPoint TP92
U 1 1
P 4250 6950
F 0 "TP92" V 4250 7138 50  0000 L CNN
F 1 "TestPoint" V 4295 7138 50  0001 L CNN
F 2 "TestPoint:TestPoint_Pad_D2.0mm" H 4450 6950 50  0001 C CNN
F 3 "~" H 4450 6950 50  0001 C CNN
	1    4250 6950
	0    1    1    0   
$EndComp
Wire Wire Line
	3550 6350 4250 6350
Wire Wire Line
	3550 6450 4250 6450
Wire Wire Line
	3550 6550 4250 6550
Wire Wire Line
	3550 6650 4250 6650
Wire Wire Line
	3550 6750 4250 6750
Wire Wire Line
	3550 6850 4250 6850
Wire Wire Line
	3550 6950 4250 6950
Text Label 1250 6350 0    50   ~ 0
VBUS
Text Label 1250 6450 0    50   ~ 0
SGND
Text Label 1250 6550 0    50   ~ 0
PGATE
Text Label 1250 6650 0    50   ~ 0
S_IN+
Text Label 1250 6750 0    50   ~ 0
S_IN-
Text Label 1250 6850 0    50   ~ 0
IUSB_OUT
Text Label 2400 6350 0    50   ~ 0
COMP
Text Label 2400 6450 0    50   ~ 0
VBOOST_IN
Text Label 2400 6550 0    50   ~ 0
DRAIN
Text Label 2400 6650 0    50   ~ 0
V_OUT
Text Label 2400 6750 0    50   ~ 0
V_FB
Text Label 2400 6850 0    50   ~ 0
VREF
Text Label 2400 6950 0    50   ~ 0
INT_VCC
Text Label 3550 6350 0    50   ~ 0
SW_SENSE
Text Label 3550 6450 0    50   ~ 0
S_OUT+
Text Label 3550 6550 0    50   ~ 0
S_OUT-
Text Label 3550 6750 0    50   ~ 0
OUT_EN
Text Label 3550 6850 0    50   ~ 0
OUT_GATE
Text Label 3550 6950 0    50   ~ 0
SOURCE
Text Label 3550 6650 0    50   ~ 0
IBOOST_OUT
$Comp
L Device:R R98
U 1 1
P 6750 3500
F 0 "R98" V 6850 3400 50  0000 L CNN
F 1 "100K" H 6400 3250 50  0001 L CNN
F 2 "Resistor_SMD:R_0805_2012Metric_Pad1.15x1.40mm_HandSolder" V 6680 3500 50  0001 C CNN
F 3 "~" H 6750 3500 50  0001 C CNN
	1    6750 3500
	1    0    0    -1  
$EndComp
$Comp
L Device:R R96
U 1 1
P 6550 3500
F 0 "R96" V 6650 3400 50  0000 L CNN
F 1 "100K" H 6200 3250 50  0001 L CNN
F 2 "Resistor_SMD:R_0805_2012Metric_Pad1.15x1.40mm_HandSolder" V 6480 3500 50  0001 C CNN
F 3 "~" H 6550 3500 50  0001 C CNN
	1    6550 3500
	1    0    0    -1  
$EndComp
Wire Wire Line
	6550 3350 6550 3300
Wire Wire Line
	6550 3300 6750 3300
Connection ~ 6950 3300
Wire Wire Line
	6950 3300 6950 3350
Wire Wire Line
	6550 3650 6550 3700
Wire Wire Line
	6550 3700 6750 3700
Connection ~ 6950 3700
Wire Wire Line
	6950 3700 6950 3650
Wire Wire Line
	6750 3700 6750 3650
Connection ~ 6750 3700
Wire Wire Line
	6750 3700 6950 3700
Wire Wire Line
	6750 3350 6750 3300
Connection ~ 6750 3300
Wire Wire Line
	6750 3300 6950 3300
Wire Notes Line
	6350 3350 6350 3650
Wire Notes Line
	6350 3650 7100 3650
Wire Notes Line
	7100 3650 7100 3350
Wire Notes Line
	6350 3350 7100 3350
$Comp
L Device:R R90
U 1 1
P 3600 5050
F 0 "R90" V 3700 4950 50  0000 L CNN
F 1 "100K" H 3100 4750 50  0001 L CNN
F 2 "Resistor_SMD:R_0805_2012Metric_Pad1.15x1.40mm_HandSolder" V 3530 5050 50  0001 C CNN
F 3 "~" H 3600 5050 50  0001 C CNN
	1    3600 5050
	1    0    0    -1  
$EndComp
$Comp
L Device:R R89
U 1 1
P 3400 5050
F 0 "R89" V 3500 4950 50  0000 L CNN
F 1 "100K" H 2900 4750 50  0001 L CNN
F 2 "Resistor_SMD:R_0805_2012Metric_Pad1.15x1.40mm_HandSolder" V 3330 5050 50  0001 C CNN
F 3 "~" H 3400 5050 50  0001 C CNN
	1    3400 5050
	1    0    0    -1  
$EndComp
Wire Wire Line
	3600 4900 3600 4850
Wire Wire Line
	3600 4850 3800 4850
Connection ~ 3800 4850
Wire Wire Line
	3800 4850 3800 4500
Wire Wire Line
	3400 4900 3400 4850
Wire Wire Line
	3400 4850 3600 4850
Connection ~ 3600 4850
Wire Wire Line
	3400 5200 3400 5250
Wire Wire Line
	3400 5250 3600 5250
Wire Wire Line
	3600 5200 3600 5250
Connection ~ 3600 5250
Wire Wire Line
	3600 5250 3800 5250
Wire Notes Line
	3200 4900 3200 5200
Wire Notes Line
	3200 5200 3950 5200
Wire Notes Line
	3950 5200 3950 4900
Wire Notes Line
	3950 4900 3200 4900
$Comp
L Device:R R87
U 1 1
P 2950 3150
F 0 "R87" V 2850 3150 50  0000 C CNN
F 1 "200R 1W" V 2834 3150 50  0001 C CNN
F 2 "Resistor_SMD:R_2512_6332Metric_Pad1.52x3.35mm_HandSolder" V 2880 3150 50  0001 C CNN
F 3 "~" H 2950 3150 50  0001 C CNN
	1    2950 3150
	0    1    1    0   
$EndComp
Wire Wire Line
	2700 3150 2800 3150
Wire Wire Line
	3100 3150 3150 3150
Connection ~ 3150 3150
Wire Notes Line
	2550 2950 2400 2950
Wire Notes Line
	2400 2950 2400 3250
Wire Notes Line
	2400 3250 3100 3250
Wire Notes Line
	3100 3250 3100 2950
Wire Notes Line
	3100 2950 2950 2950
Wire Wire Line
	4950 3150 5600 3150
Text HLabel 1400 2750 0    50   Input ~ 0
CHARGER_SUPPLY
Wire Wire Line
	1400 2750 5300 2750
Wire Wire Line
	5300 2750 5300 3900
$Comp
L Device:C C31
U 1 1
P 5450 3350
F 0 "C31" H 5565 3396 50  0000 L CNN
F 1 "1u" H 5565 3305 50  0000 L CNN
F 2 "Capacitor_SMD:C_0805_2012Metric_Pad1.15x1.40mm_HandSolder" H 5488 3200 50  0001 C CNN
F 3 "~" H 5450 3350 50  0001 C CNN
	1    5450 3350
	1    0    0    -1  
$EndComp
Wire Wire Line
	5450 3500 5450 3550
Connection ~ 5450 3550
Wire Wire Line
	5450 3550 5650 3550
$Comp
L power:GNDS #PWR0104
U 1 1
P 2850 5000
F 0 "#PWR0104" H 2850 4750 50  0001 C CNN
F 1 "GNDS" H 2855 4827 50  0000 C CNN
F 2 "" H 2850 5000 50  0001 C CNN
F 3 "" H 2850 5000 50  0001 C CNN
	1    2850 5000
	1    0    0    -1  
$EndComp
$Comp
L power:GNDS #PWR0105
U 1 1
P 3800 5300
F 0 "#PWR0105" H 3800 5050 50  0001 C CNN
F 1 "GNDS" H 3805 5127 50  0000 C CNN
F 2 "" H 3800 5300 50  0001 C CNN
F 3 "" H 3800 5300 50  0001 C CNN
	1    3800 5300
	1    0    0    -1  
$EndComp
$Comp
L power:GNDS #PWR0106
U 1 1
P 4200 5300
F 0 "#PWR0106" H 4200 5050 50  0001 C CNN
F 1 "GNDS" H 4205 5127 50  0000 C CNN
F 2 "" H 4200 5300 50  0001 C CNN
F 3 "" H 4200 5300 50  0001 C CNN
	1    4200 5300
	1    0    0    -1  
$EndComp
Wire Wire Line
	4200 5200 4200 5300
Wire Wire Line
	3800 5250 3800 5300
Connection ~ 3800 5250
$Comp
L power:GNDS #PWR0107
U 1 1
P 5350 5300
F 0 "#PWR0107" H 5350 5050 50  0001 C CNN
F 1 "GNDS" H 5355 5127 50  0000 C CNN
F 2 "" H 5350 5300 50  0001 C CNN
F 3 "" H 5350 5300 50  0001 C CNN
	1    5350 5300
	1    0    0    -1  
$EndComp
$Comp
L power:GNDS #PWR0108
U 1 1
P 5700 5300
F 0 "#PWR0108" H 5700 5050 50  0001 C CNN
F 1 "GNDS" H 5705 5127 50  0000 C CNN
F 2 "" H 5700 5300 50  0001 C CNN
F 3 "" H 5700 5300 50  0001 C CNN
	1    5700 5300
	1    0    0    -1  
$EndComp
Wire Wire Line
	5350 5000 5350 5300
Wire Wire Line
	5700 5100 5700 5300
$Comp
L power:GNDS #PWR0109
U 1 1
P 6150 5700
F 0 "#PWR0109" H 6150 5450 50  0001 C CNN
F 1 "GNDS" H 6155 5527 50  0000 C CNN
F 2 "" H 6150 5700 50  0001 C CNN
F 3 "" H 6150 5700 50  0001 C CNN
	1    6150 5700
	1    0    0    -1  
$EndComp
$Comp
L power:GNDS #PWR0110
U 1 1
P 6550 5300
F 0 "#PWR0110" H 6550 5050 50  0001 C CNN
F 1 "GNDS" H 6555 5127 50  0000 C CNN
F 2 "" H 6550 5300 50  0001 C CNN
F 3 "" H 6550 5300 50  0001 C CNN
	1    6550 5300
	1    0    0    -1  
$EndComp
$Comp
L power:GNDS #PWR0111
U 1 1
P 6950 5300
F 0 "#PWR0111" H 6950 5050 50  0001 C CNN
F 1 "GNDS" H 6955 5127 50  0000 C CNN
F 2 "" H 6950 5300 50  0001 C CNN
F 3 "" H 6950 5300 50  0001 C CNN
	1    6950 5300
	1    0    0    -1  
$EndComp
$Comp
L power:GNDS #PWR0112
U 1 1
P 8650 5300
F 0 "#PWR0112" H 8650 5050 50  0001 C CNN
F 1 "GNDS" H 8655 5127 50  0000 C CNN
F 2 "" H 8650 5300 50  0001 C CNN
F 3 "" H 8650 5300 50  0001 C CNN
	1    8650 5300
	1    0    0    -1  
$EndComp
$Comp
L power:GNDS #PWR0113
U 1 1
P 5650 3600
F 0 "#PWR0113" H 5650 3350 50  0001 C CNN
F 1 "GNDS" H 5655 3427 50  0000 C CNN
F 2 "" H 5650 3600 50  0001 C CNN
F 3 "" H 5650 3600 50  0001 C CNN
	1    5650 3600
	1    0    0    -1  
$EndComp
$Comp
L power:GNDS #PWR0114
U 1 1
P 7250 3750
F 0 "#PWR0114" H 7250 3500 50  0001 C CNN
F 1 "GNDS" H 7255 3577 50  0000 C CNN
F 2 "" H 7250 3750 50  0001 C CNN
F 3 "" H 7250 3750 50  0001 C CNN
	1    7250 3750
	1    0    0    -1  
$EndComp
$Comp
L power:GNDS #PWR0115
U 1 1
P 7650 3750
F 0 "#PWR0115" H 7650 3500 50  0001 C CNN
F 1 "GNDS" H 7655 3577 50  0000 C CNN
F 2 "" H 7650 3750 50  0001 C CNN
F 3 "" H 7650 3750 50  0001 C CNN
	1    7650 3750
	1    0    0    -1  
$EndComp
$Comp
L power:GNDS #PWR0116
U 1 1
P 8000 3750
F 0 "#PWR0116" H 8000 3500 50  0001 C CNN
F 1 "GNDS" H 8005 3577 50  0000 C CNN
F 2 "" H 8000 3750 50  0001 C CNN
F 3 "" H 8000 3750 50  0001 C CNN
	1    8000 3750
	1    0    0    -1  
$EndComp
Wire Wire Line
	5300 2750 5450 2750
Wire Wire Line
	5450 2750 5450 3200
Connection ~ 5300 2750
$Comp
L Transistor_FET:IRF5210 Q23
U 1 1
P 9400 3250
F 0 "Q23" V 9350 3400 50  0000 C CNN
F 1 "DMPH6050SK3" V 9650 3400 50  0000 C CNN
F 2 "Package_TO_SOT_SMD:TO-252-2" H 9600 3175 50  0001 L CIN
F 3 "https://www.diodes.com/assets/Datasheets/DMPH6050SK3.pdf" H 9400 3250 50  0001 L CNN
	1    9400 3250
	0    1    -1   0   
$EndComp
$Comp
L Transistor_FET:IRF5210 Q22
U 1 1
P 8650 3250
F 0 "Q22" V 8600 3100 50  0000 C CNN
F 1 "DMPH6050SK3" V 8900 3150 50  0000 C CNN
F 2 "Package_TO_SOT_SMD:TO-252-2" H 8850 3175 50  0001 L CIN
F 3 "https://www.diodes.com/assets/Datasheets/DMPH6050SK3.pdf" H 8650 3250 50  0001 L CNN
	1    8650 3250
	0    -1   -1   0   
$EndComp
$EndSCHEMATC
